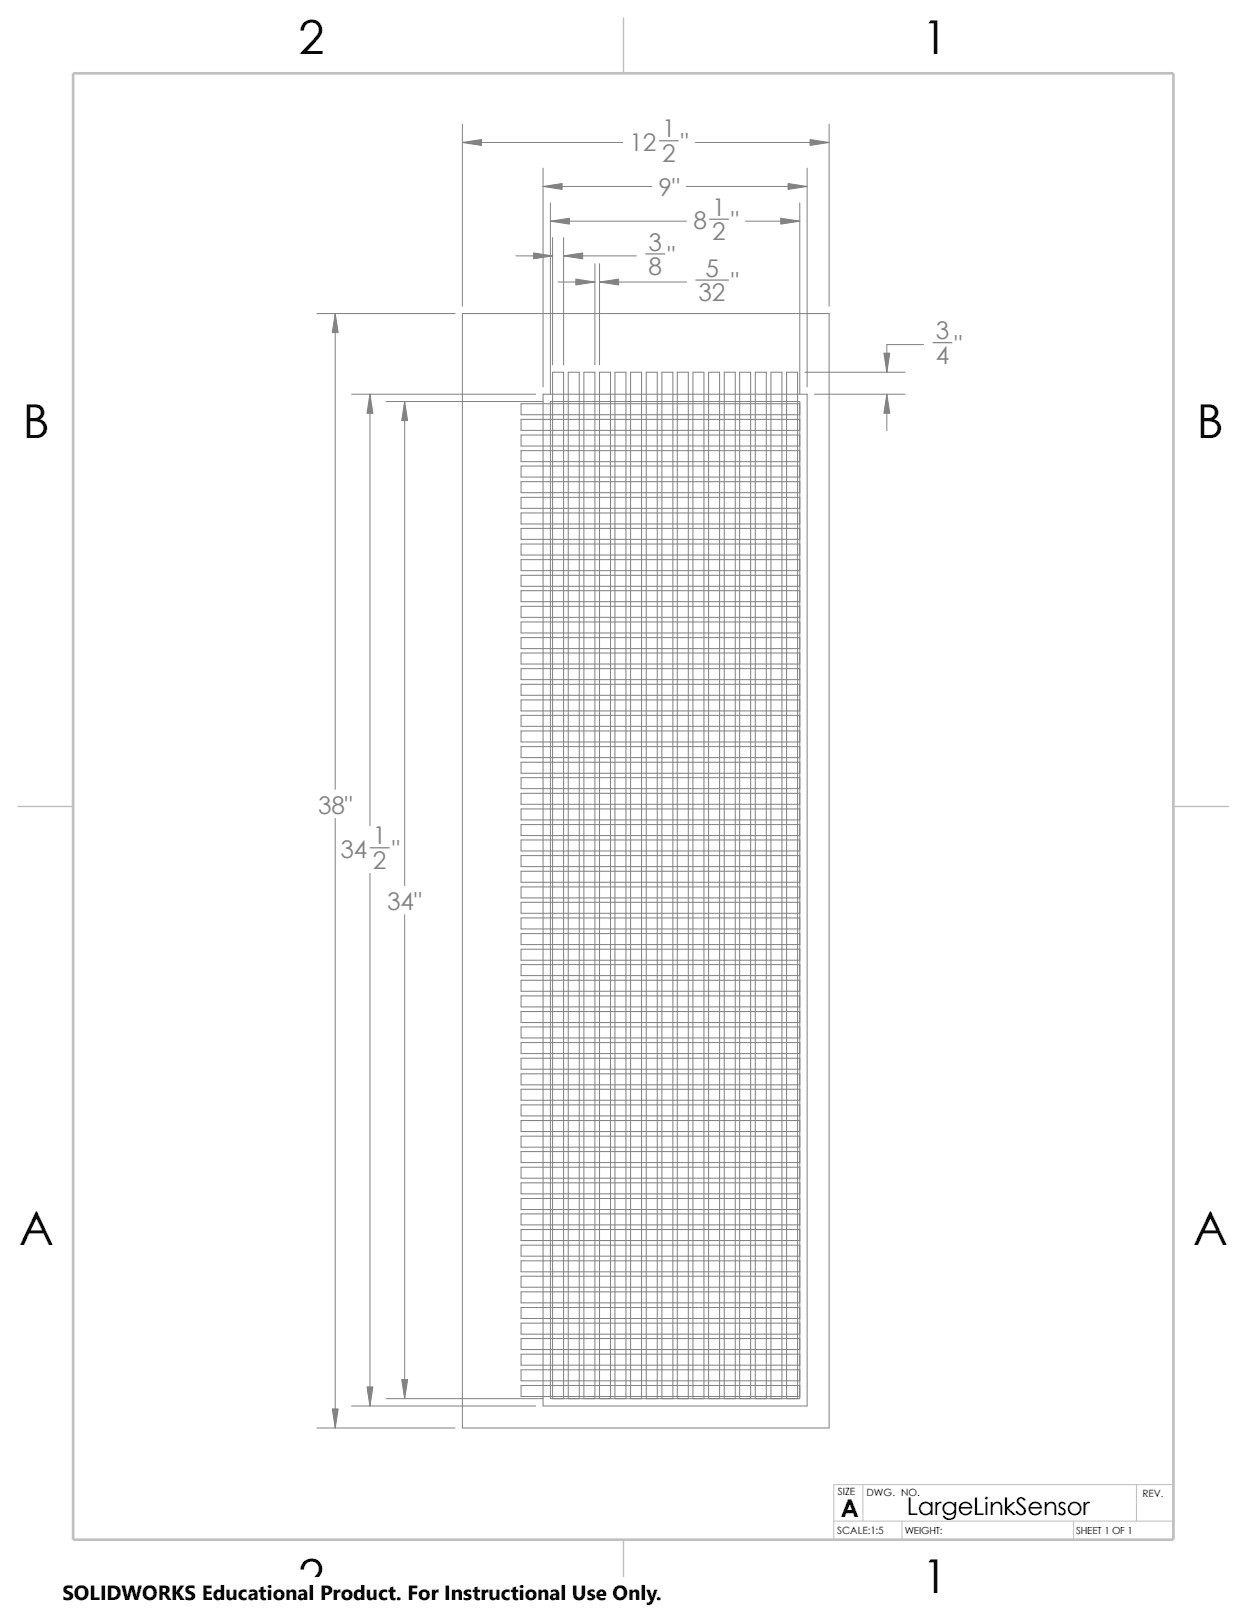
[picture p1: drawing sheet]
<svg xmlns="http://www.w3.org/2000/svg" width="216mm" height="279mm" viewBox="0 0 216 279" stroke-linecap="round" stroke-linejoin="round" font-family="sans-serif">
<path d="M149.4 257.2v6.3M196.8 257.2v6.3M203.2 257.2h-58.8v9.5M144.4 263.5h58.8M156.2 263.5v3.2M185.9 263.5v3.2" fill="none" stroke="#c0c0c0" stroke-width=".17"/>
<path d="M107.9 3.1v9.6M3.1 139.7h9.6M203.2 139.7h9.5M107.9 266.7v9.5" fill="none" stroke="#c0c0c0" stroke-width=".21"/>
<path d="M12.7 12.7h190.5v254h-190.5z" fill="none" stroke="#c0c0c0" stroke-width=".47"/>
<g fill="none" stroke="#808080" stroke-width=".17">
<path d="M80.1 21.5v31.5M80.1 24.7h27.7M94 29.1v37.9M94 32.3h18.9M95.3 35.1v33.2M95.3 38.3h23.6M118.8 32.3h20.9M120.4 24.7h23.2M129.1 38.3h9.4M138.5 35.1v33.2M139.7 29.1v37.9M143.6 21.5v31.5"/>
<path d="M54.9 54.3h23.9M58 54.3v82.4M80.1 54.3h63.5v193.1h-63.5zM89.3 44.3h6.4M95.7 41.1v22.1M96.6 48.9h6.4M97.6 41.1v22.1M97.6 44.3h12.6M103 45.7v17.5M103.8 45.7v17.5M103.8 48.9h15.1M159.9 59.7h-6.4v4.8"/>
<path d="M60.9 68.3h31.9M64.1 68.3v74.7M66.9 69.6h27.1M70.1 69.6v83.8M94 68.3h45.7v175.2h-45.7zM95.3 69.6h43.2v172.7h-43.2zM138.5 69.9h-48.3v1.9h48.3M138.5 72.6h-48.3v1.9h48.3M138.5 75.4h-48.3v1.9h48.3M138.5 78.1h-48.3v1.9h48.3M139.4 64.5h17.3M141 68.3h15.7"/>
<path d="M153.5 68.3v6.3M138.5 80.7h-48.3v1.9h48.3M138.5 83.4h-48.3v1.9h48.3M138.5 86.1h-48.3v2h48.3M138.5 88.9h-48.3v1.9h48.3M138.5 91.5h-48.3v1.9h48.3M138.5 94.2h-48.3v1.9h48.3M138.5 96.9h-48.3v1.9h48.3M138.5 99.7h-48.3v1.9h48.3M138.5 102.3h-48.3v1.9h48.3M138.5 105h-48.3v1.9h48.3M138.5 107.7h-48.3v1.9h48.3"/>
<path d="M138.5 110.4h-48.3v2h48.3M138.5 113.1h-48.3v1.9h48.3M138.5 115.8h-48.3v1.9h48.3M138.5 118.5h-48.3v1.9h48.3M138.5 121.2h-48.3v1.9h48.3M138.5 123.9h-48.3v1.9h48.3M138.5 126.6h-48.3v1.9h48.3M138.5 129.3h-48.3v1.9h48.3M138.5 132h-48.3v1.9h48.3M138.5 134.7h-48.3v1.9h48.3M138.5 137.4h-48.3v1.9h48.3M58 141.8v105.6"/>
<path d="M64.1 151.3v92.2M70.1 158.5v83.8M138.5 140.1h-48.3v1.9h48.3M138.5 142.8h-48.3v1.9h48.3M138.5 145.5h-48.3v1.9h48.3M138.5 148.2h-48.3v1.9h48.3M138.5 150.9h-48.3v1.9h48.3M138.5 153.6h-48.3v1.9h48.3M138.5 156.3h-48.3v1.9h48.3M138.5 159h-48.3v1.9h48.3M138.5 161.7h-48.3v1.9h48.3M138.5 164.4h-48.3v1.9h48.3"/>
<path d="M138.5 167.1h-48.3v1.9h48.3M138.5 169.8h-48.3v1.9h48.3M138.5 172.5h-48.3v1.9h48.3M138.5 175.2h-48.3v1.9h48.3M138.5 177.9h-48.3v1.9h48.3M138.5 180.6h-48.3v1.9h48.3M138.5 183.3h-48.3v1.9h48.3M138.5 186h-48.3v1.9h48.3M138.5 188.7h-48.3v1.9h48.3M138.5 191.4h-48.3v1.9h48.3M138.5 194.1h-48.3v1.9h48.3M138.5 196.8h-48.3v1.9h48.3"/>
<path d="M138.5 199.5h-48.3v1.9h48.3M138.5 202.2h-48.3v1.9h48.3M138.5 204.9h-48.3v1.9h48.3M138.5 207.6h-48.3v1.9h48.3M138.5 210.3h-48.3v1.9h48.3M138.5 213h-48.3v1.9h48.3M138.5 215.7h-48.3v1.9h48.3M138.5 218.4h-48.3v1.9h48.3M138.5 240h-48.3v1.9h48.3M138.5 221.1h-48.3v1.9h48.3M138.5 223.8h-48.3v1.9h48.3M138.5 226.5h-48.3v1.9h48.3"/>
<path d="M138.5 229.2h-48.3v1.9h48.3M138.5 231.9h-48.3v1.9h48.3M138.5 234.6h-48.3v1.9h48.3M138.5 237.3h-48.3v1.9h48.3M54.9 247.4h23.9M60.9 243.5h31.9M66.9 242.3h27.1M95.7 242.3v-177.8h1.9v177.8M98.4 242.3v-177.8h1.9v177.8M101.1 242.3v-177.8h1.9v177.8M103.8 242.3v-177.8h1.9v177.8M106.5 242.3v-177.8h1.9v177.8"/>
<path d="M109.2 242.3v-177.8h1.9v177.8M111.9 242.3v-177.8h1.9v177.8M114.6 242.3v-177.8h1.9v177.8M117.3 242.3v-177.8h1.9v177.8M120 242.3v-177.8h1.9v177.8M122.7 242.3v-177.8h1.9v177.8M125.4 242.3v-177.8h1.9v177.8M128.1 242.3v-177.8h1.9v177.8M130.8 242.3v-177.8h1.9v177.8M133.5 242.3v-177.8h1.9v177.8M136.2 242.3v-177.8h1.9v177.8"/>
</g>
<path d="M114.2 24.4h3.2M122.9 38h3.2M111.8 44h3.3M120.5 48.5h5.6M161.5 59.4h3.3M64.1 146.9h3.3" fill="none" stroke="#808080" stroke-width=".21"/>
<g fill="#808080" stroke="#808080" stroke-width=".17">
<path d="M64.1 68.3l.5 3.3h-1.1z"/>
<path d="M63.5 240.2h1.1l-.5 3.3z"/>
<path d="M95.3 38.3l3.3-.5v1z"/>
<path d="M135.2 37.8l3.3 .5-3.3 .5z"/>
<path d="M69.6 239h1l-.5 3.3z"/>
<path d="M70.1 69.6l.5 3.3h-1z"/>
<path d="M57.5 244.1h1l-.5 3.3z"/>
<path d="M58 54.3l.5 3.3h-1z"/>
<path d="M140.3 24.2l3.3 .5-3.3 .5z"/>
<path d="M80.1 24.7l3.3-.5v1z"/>
<path d="M97.6 44.3l3.3-.5v1z"/>
<path d="M92.4 43.8l3.3 .5-3.3 .5z"/>
<path d="M103.8 48.9l3.3-.6v1.1z"/>
<path d="M99.7 48.3l3.3 .6-3.3 .5z"/>
<path d="M136.4 31.8l3.3 .5-3.3 .5z"/>
<path d="M94 32.3l3.3-.5v1z"/>
<path d="M153.5 68.3l.6 3.3h-1.1z"/>
<path d="M153 61.2h1.1l-.6 3.3z"/>
</g>
<path d="M10.8 273.3h104.1v6.1h-104.1z" fill="#fff"/>
<g font-size="8.1">
<text x="51.7" y="9.3">2</text>
<text x="159.6" y="9.3">1</text>
<text x="4" y="75.9">B</text>
<text x="207.2" y="75.9">B</text>
<text x="3.3" y="215.6">A</text>
<text x="206.6" y="215.6">A</text>
<text x="51.7" y="276">2</text>
<text x="159.6" y="276">1</text>
</g>
<g font-size="4.2" fill="#808080">
<text x="114.6" y="23.8">1</text>
<text x="109" y="26.1">12</text>
<text x="114.6" y="28">2</text>
<text x="117.9" y="26.1">&quot;</text>
<text x="114" y="34">9&quot;</text>
<text x="120" y="39.8">8</text>
<text x="123.3" y="41.6">2</text>
<text x="123.3" y="37.4">1</text>
<text x="126.6" y="39.8">&quot;</text>
<text x="112.3" y="43.4">3</text>
<text x="112.3" y="47.6">8</text>
<text x="115.6" y="45.8">&quot;</text>
<text x="122.1" y="47.9">5</text>
<text x="120.9" y="52.2">32</text>
<text x="126.6" y="50.2">&quot;</text>
<text x="162" y="58.8">3</text>
<text x="162" y="63">4</text>
<text x="165.3" y="61.1">&quot;</text>
<text x="55.1" y="140.9">38&quot;</text>
<text x="59" y="148.6">34</text>
<text x="64.6" y="146.3">1</text>
<text x="67.9" y="148.6">&quot;</text>
<text x="64.6" y="150.5">2</text>
<text x="67" y="157.6">34&quot;</text>
</g>
<g font-size="4.2">
<text x="145.6" y="262.7">A</text>
<text x="157" y="262.4">LargeLinkSensor</text>
</g>
<text font-size="3.5" x="10.8" y="277.1">SOLIDWORKS Educational Product. For Instructional Use Only.</text>
<g font-size="1.7">
<text x="145.1" y="259">SIZE</text>
<text x="150" y="259.2">DWG. NO.</text>
<text x="197.8" y="259.2">REV.</text>
<text x="144.9" y="265.7">SCALE:1:5</text>
<text x="156.6" y="265.7">WEIGHT:</text>
<text x="186.3" y="265.7">SHEET 1 OF 1</text>
</g>
</svg>
